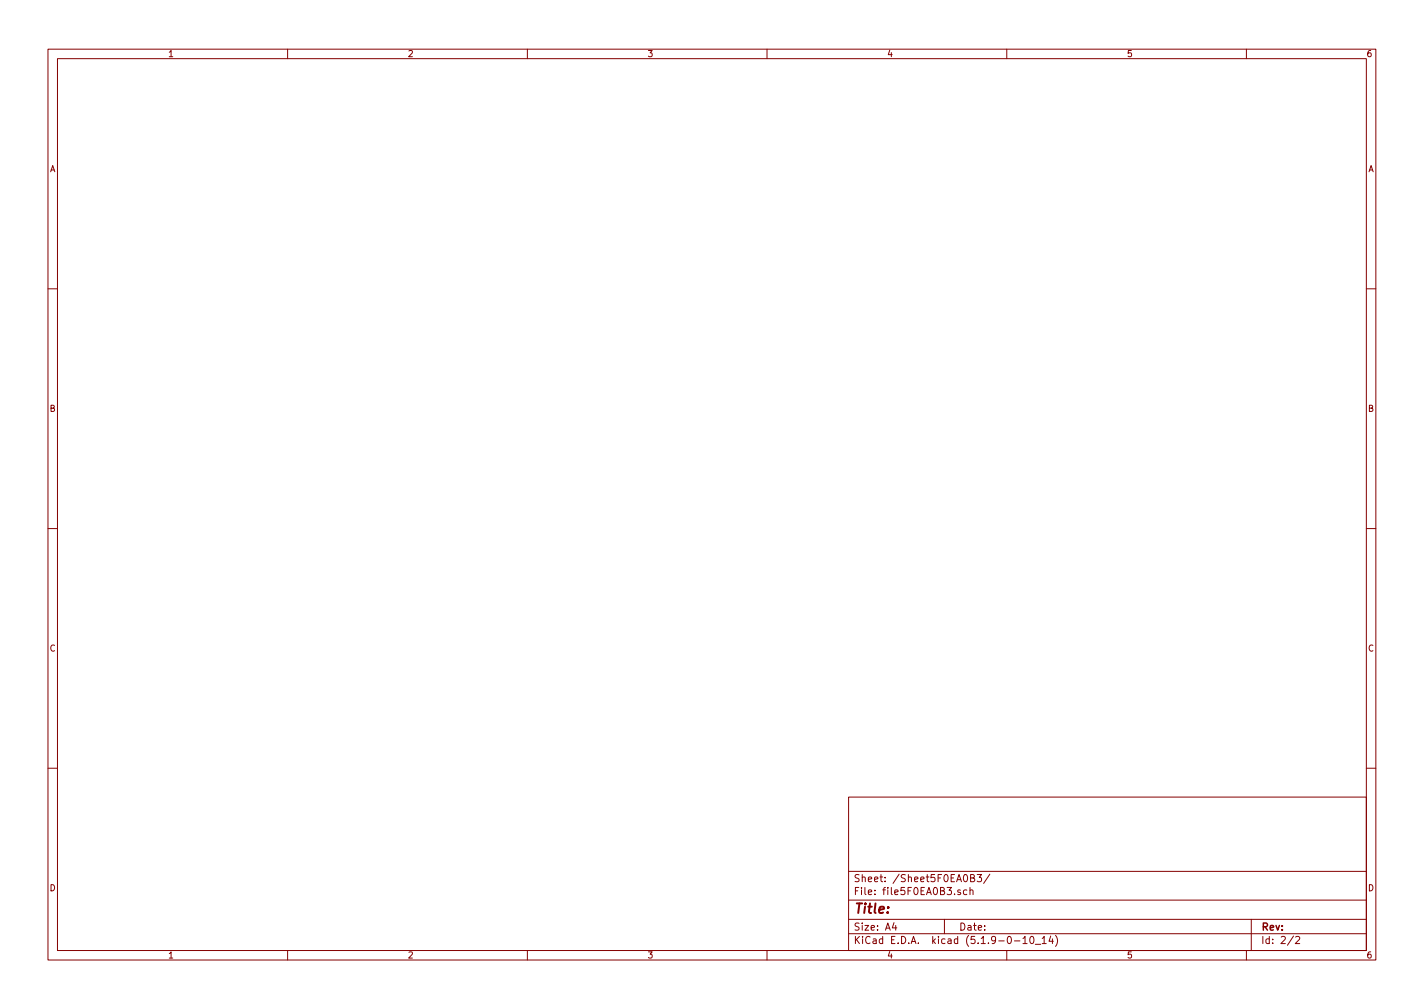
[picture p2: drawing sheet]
<svg xmlns="http://www.w3.org/2000/svg" width="297mm" height="210mm" viewBox="0 0 297 210" stroke-linecap="round" stroke-linejoin="round" font-family="sans-serif">
<g fill="none" stroke="#840000" stroke-width=".21">
<path d="M10 10.3h277v189.9h-277zM12 12.2h273v186.1h-273zM60 10.3v1.9M110 10.3v1.9M160 10.3v1.9M210 10.3v1.9M260 10.3v1.9M10 60.2h2M285 60.2h2M10 110.3h2M285 110.3h2M10 160.2h2"/>
<path d="M177 166.3h108v32h-108zM285 160.2h2M60 198.3v1.9M110 198.3v1.9M160 198.3v1.9M177 194.8h108M177 191.8h108M177 187.8h108M177 181.8h108M186.5 192.5l-.4 1h1M186.8 193v1M197 191.8v3"/>
<path d="M200.3 185.7l-.3-.1-.2 .2v.2l.5 .2v.3h-.5M201.7 185.7l-.4-.1-.3 .3v.6l.3 .1 .4-.1M202.3 185.7l.2-.1 .4 .1 .1 .9M202.3 185.1v1.5M202.5 183.1h.6l.2-.3-.2-.3-.6-.1v1.5h.5l.3-.1v-.4l-.3-.3M203.8 182.4h.9l-.4 .6 .4 .1v.7l-.2 .1-.7-.1M206.5 182.3l-1.3 2M210 198.3v1.9M211.6 196.3h1.2M213.4 195.8l.4-.5v1.5M213.4 196.8h.8M215 195.4l.2-.1a.85 .85 0 0 1 .1 1.5 .8 .8 0 0 1-.6-.6 .8 .8 0 0 1 .3-.8z"/>
<path d="M216 197h1.1M217.4 195.8l.4-.5v1.5M217.4 196.8h.8M219.2 195.2l-.4 1.1h.9M219.5 195.8v1M220.2 195.1a1.71 1.71 0 0 1 0 2.3M260 198.3v1.9M261 191.8v6.5M269.8 195.2l-1.2 2M270.3 195.5l.5-.2 .3 .5-.9 1h.9"/>
</g>
<text font-size="2.8" fill="#840000" x="178" y="190.5">Title:</text>
<g font-size="2.1" fill="#840000">
<text x="178" y="184">Sheet: /Sheet5F0EA0B3/</text>
<text x="178" y="186.7">File: file5F0EA0B3.sch</text>
<text x="178" y="196.9">KiCad E.D.A. kicad (5.1.9-0-10_14)</text>
<text x="178" y="194.1">Size: A4</text>
<text x="200" y="194.1">Date:</text>
<text x="263" y="194.1">Rev:</text>
<text x="263" y="196.9">Id: 2/2</text>
</g>
<g font-size="1.8" fill="#840000">
<text x="35" y="11.9">1</text>
<text x="85" y="11.9">2</text>
<text x="135" y="11.9">3</text>
<text x="185" y="11.9">4</text>
<text x="235" y="11.9">5</text>
<text x="285" y="11.9">6</text>
<text x="10.4" y="35.9">A</text>
<text x="285.4" y="35.9">A</text>
<text x="10.4" y="85.9">B</text>
<text x="285.4" y="85.9">B</text>
<text x="10.4" y="135.9">C</text>
<text x="285.4" y="135.9">C</text>
<text x="10.4" y="185.9">D</text>
<text x="285.4" y="185.9">D</text>
<text x="35" y="199.9">1</text>
<text x="85" y="199.9">2</text>
<text x="135" y="199.9">3</text>
<text x="185" y="199.9">4</text>
<text x="235" y="199.9">5</text>
<text x="285" y="199.9">6</text>
</g>
</svg>
